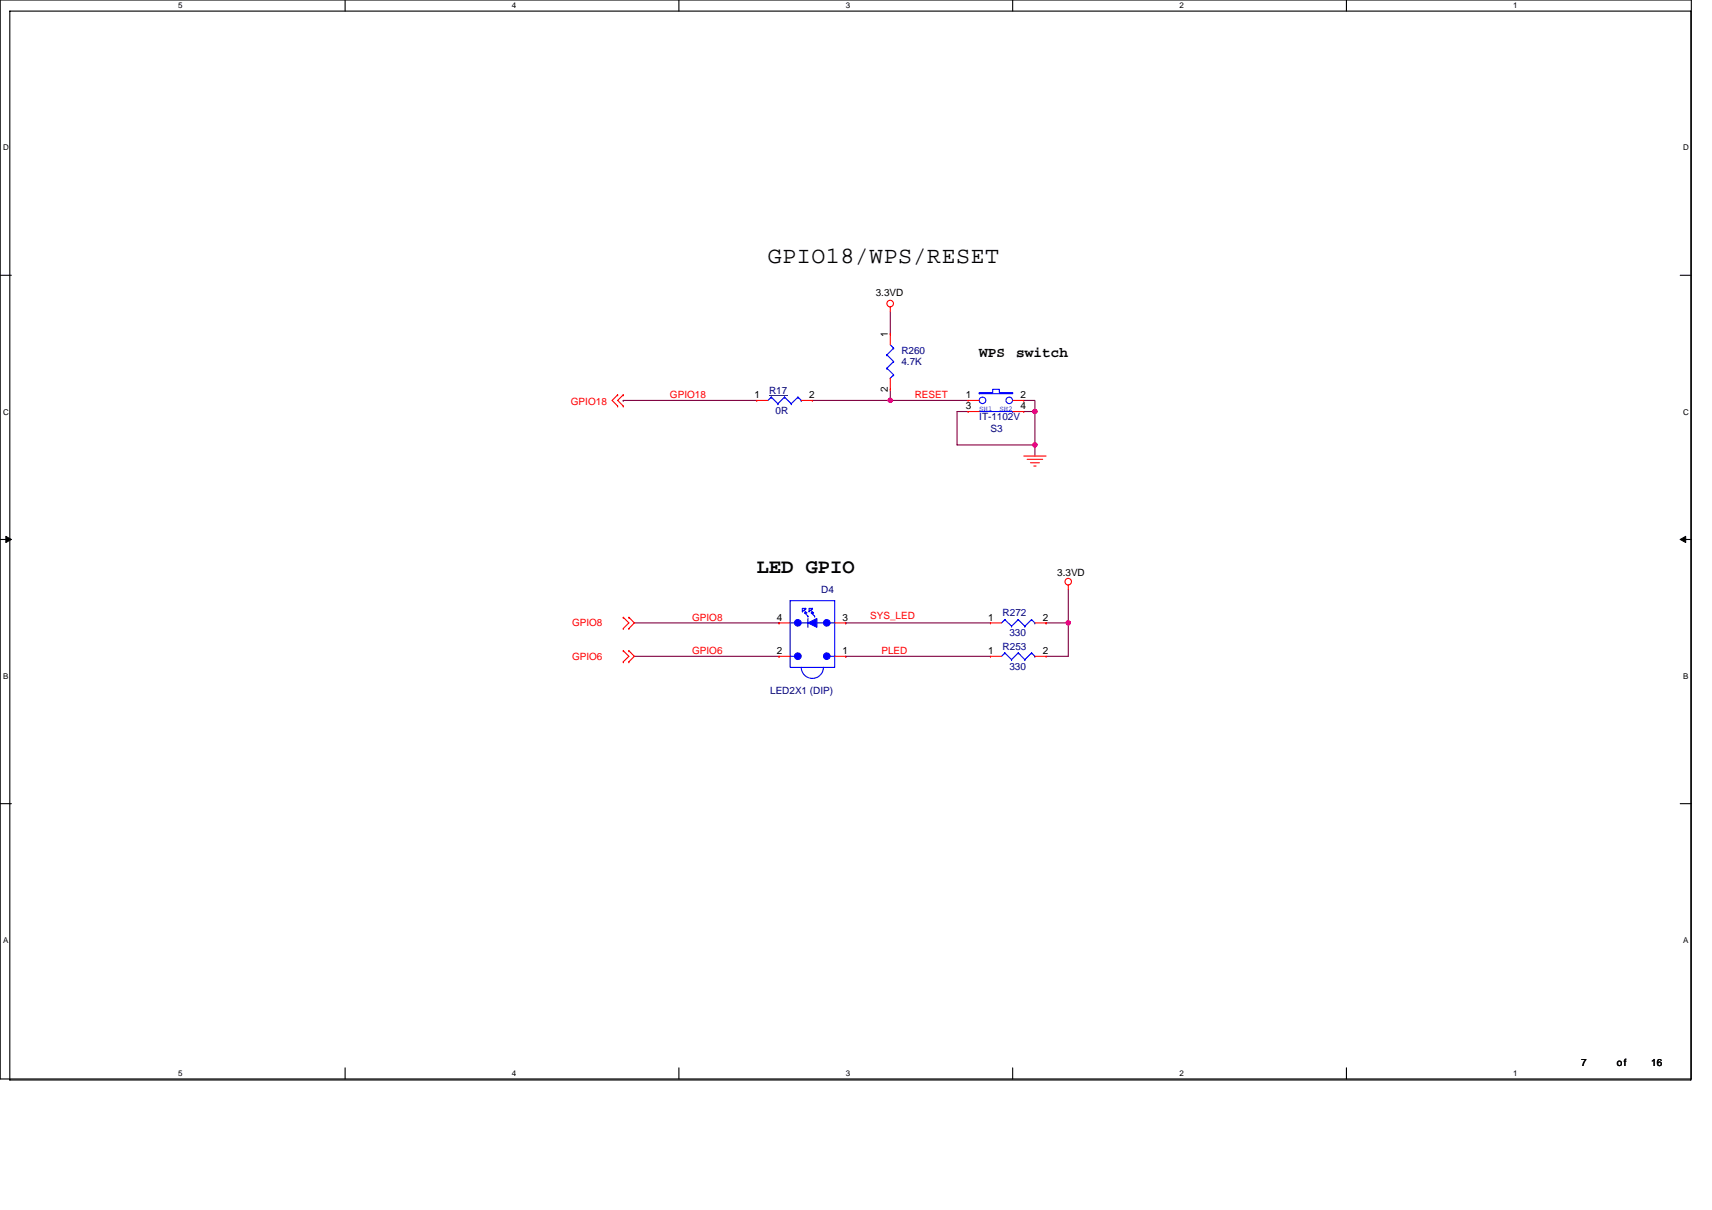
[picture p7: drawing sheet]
<svg xmlns="http://www.w3.org/2000/svg" width="297mm" height="210mm" viewBox="0 0 297 210" stroke-linecap="round" stroke-linejoin="round" font-family="sans-serif">
<path d="M0 0h293.5v187.2h-293.5zM1.7 1.9h291.7v185.5h-291.7z" fill="none" stroke="#000" stroke-width=".19"/>
<g fill="#fff">
<path d="M30.9 .2h.8v1.6h-.8z"/>
<path d="M30.9 185.5h.8v1.6h-.8z"/>
</g>
<path d="M59.9 0v1.9M59.9 185.3v1.9" fill="none" stroke="#000" stroke-width=".19"/>
<g fill="#fff">
<path d="M88.8 .2h.8v1.6h-.8z"/>
<path d="M88.8 185.5h.8v1.6h-.8z"/>
</g>
<path d="M117.8 0v1.9M117.8 185.3v1.9" fill="none" stroke="#000" stroke-width=".19"/>
<g fill="#fff">
<path d="M146.7 .2h.8v1.6h-.8z"/>
<path d="M146.7 185.5h.8v1.6h-.8z"/>
</g>
<path d="M175.7 0v1.9M175.7 185.3v1.9" fill="none" stroke="#000" stroke-width=".19"/>
<g fill="#fff">
<path d="M204.7 .2h.7v1.6h-.7z"/>
<path d="M204.7 185.5h.7v1.6h-.7z"/>
</g>
<path d="M233.6 0v1.9M233.6 185.3v1.9" fill="none" stroke="#000" stroke-width=".19"/>
<g fill="#fff">
<path d="M262.6 .2h.7v1.6h-.7z"/>
<path d="M262.6 185.5h.7v1.6h-.7z"/>
<path d="M.5 24.8h1v1.6h-1z"/>
<path d="M292 24.8h1v1.6h-1z"/>
<path d="M.5 70.7h1v1.5h-1z"/>
<path d="M292 70.7h1v1.5h-1z"/>
</g>
<path d="M0 47.8h2M291.5 47.8h2" fill="none" stroke="#000" stroke-width=".19"/>
<g fill="#fff">
<path d="M.5 116.5h.9v1.6h-.9z"/>
<path d="M292 116.5h.9v1.6h-.9z"/>
</g>
<path d="M0 93.6h2M291.5 93.6h2" fill="none" stroke="#000" stroke-width=".19"/>
<path d="M1 93.1l1 .5-1 .5zM291.5 93.6l1-.5v1z" fill="#000" stroke="#000" stroke-width=".17"/>
<g fill="#fff">
<path d="M.5 162.4h.9v1.5h-.9z"/>
<path d="M292 162.4h.9v1.5h-.9z"/>
</g>
<path d="M0 139.5h2M291.5 139.5h2" fill="none" stroke="#000" stroke-width=".19"/>
<g fill="none" stroke="#800040" stroke-width=".19">
<path d="M154.5 54v3.9M108.1 69.5h.1M108.1 69.5h23.2M140.9 69.5h27.1M154.5 69.5h.1M154.5 67.6v1.9M168 71.4h-2v5.8h13.6M177.6 69.5h2v1.9M177.6 71.4h2M179.6 77.2v1.9M179.6 71.4h.1M179.6 71.4v5.8"/>
<path d="M110.1 113.9h25.1M110.1 108.1h25.1M135.2 108.1h.1M135.2 113.9h.1M146.7 113.9h.1M146.7 108.1h.1M146.7 113.9h25.1M146.7 108.1h25.1M181.5 108.1h.1M181.5 108.1h3.9M185.4 108.1v5.8h-3.9M185.4 102.3v5.8"/>
</g>
<g fill="#f0f" stroke="#f0f" stroke-width=".19">
<circle cx="179.6" cy="77.2" r=".38"/>
<circle cx="179.6" cy="71.4" r=".38"/>
<circle cx="185.3" cy="108.1" r=".38"/>
<circle cx="154.5" cy="69.5" r=".38"/>
</g>
<g fill="none" stroke="#f00" stroke-width=".19">
<path d="M154.5 53.3v.7M154.5 57.9h.1M154.5 57.9v1.9M107.2 68.5h.1M107.2 70.5h.1M107.2 68.5l-1 1 1 1M108.1 68.5h.1M108.1 70.5h.1M108.1 68.5l-.9 1 .9 1M131.3 69.5h.1M131.3 69.5h1.9M139 69.5h1.9"/>
<path d="M140.9 69.5h.1M154.5 67.6h.1M154.5 65.6v2M168 69.5h.1M168 71.4h.1M168 69.5h1.9M168 71.4h1.9M175.7 69.5h1.9M175.7 71.4h1.9M177.6 79.1h3.9M177.6 69.5h.1M177.6 71.4h.1"/>
<path d="M178.2 79.7h2.7M178.8 80.3h1.5M179.4 80.9h.4M108.1 114.9h.1M108.1 112.9h.1M108.1 109.1h.1M108.1 107.1h.1M108.1 112.9l1 1-1 1M108.1 107.1l1 1-1 1M109.1 112.9h.1M109.1 114.9h.1M109.1 107.1h.1"/>
<path d="M109.1 109.1h.1M109.1 112.9l1 1-1 1M109.1 107.1l1 1-1 1M135.2 108.1h.1M135.2 113.9h.1M135.2 108.1h1.9M135.2 113.9h1.9M144.8 108.1h1.9M144.8 113.9h1.9M146.7 108.1h.1M146.7 113.9h.1M171.8 108.1h.1"/>
<path d="M171.8 113.9h.1M171.8 108.1h2M171.8 113.9h2M179.6 108.1h1.9M179.6 113.9h1.9M181.5 108.1h.1M181.5 113.9h.1M185.4 101.5v.8"/>
<circle cx="154.5" cy="52.7" r=".57"/>
<circle cx="185.3" cy="100.9" r=".57"/>
</g>
<g fill="none" stroke="#00f" stroke-width=".19">
<path d="M154.5 59.8l.5 .6M133.8 68.9h.1M133.8 68.9l-.6 .6M133.8 68.9l1.2 1.2M135 70.1h.1M136.1 68.9h.1M136.1 68.9l-1.1 1.2M136.1 68.9l1.2 1.2M137.3 70.1h.1M138.4 68.9h.1M138.4 68.9l-1.1 1.2M138.4 68.9l.6 .6"/>
<path d="M139 69.5h.1M153.9 61.6h.1M153.9 63.9h.1M153.9 61.6l1.1 1.1M153.9 63.9l1.1 1.1M154.5 65.6h.1M155 60.4h.1M155 62.7h.1M155 65h.1M155 60.4l-1.1 1.2M155 62.7l-1.1 1.2M155 65l-.5 .6"/>
<path d="M169.9 68.1h2.3v-.5h1.2v.5h2.3v.2h-5.8zM169.9 71.4h5.8M175.7 71.4h.1M137.1 104.2h7.7v11.6h-7.7zM137.1 108.1h.8M137.1 113.9h.8M139 108.1h1.2M139 115.8a1.93 1.93 0 0 0 1.9 1.9 1.93 1.93 0 0 0 2-1.9M139.2 105.6h.6l-.6 .6zM139.6 106l.4 .4h-.4l.6 .5M139.8 105.6h.1M140.2 107.3v1.6"/>
<path d="M140.2 106.9h.1M140.4 105.6h.5l-.5 .6zM140.8 106l.4 .4h-.4l.5 .5M140.9 105.6h.1M141.3 106.9h.1M141.7 108.1h1.2M144 113.9h.8M144 108.1h.8M174.3 107.5h.1M174.3 113.3h.1M174.3 107.5l-.5 .6M174.3 107.5l1.2 1.2"/>
<path d="M174.3 113.3l-.5 .6M174.3 113.3l1.2 1.2M175.5 108.7h.1M175.5 114.5h.1M176.7 107.5h.1M176.7 113.3h.1M176.7 107.5l-1.2 1.2M176.7 107.5l1.1 1.2M176.7 113.3l-1.2 1.2M176.7 113.3l1.1 1.2M177.8 108.7h.1M177.8 114.5h.1"/>
<path d="M179 107.5h.1M179 113.3h.1M179 107.5l-1.2 1.2M179 107.5l.6 .6M179 113.3l-1.2 1.2M179 113.3l.6 .6M179.6 108.1h.1M179.6 113.9h.1"/>
<circle cx="170.5" cy="69.5" r=".57"/>
<circle cx="175.1" cy="69.5" r=".57"/>
</g>
<path d="M133.4 68.6h3.2" fill="none" stroke="#000080" stroke-width=".17"/>
<g fill="#00f" stroke="#00f" stroke-width=".19">
<path d="M140.2 108.1l1.5-.8v1.6z" fill-rule="evenodd"/>
<circle cx="143.4" cy="108.1" r=".57"/>
<circle cx="143.4" cy="113.9" r=".57"/>
<circle cx="138.4" cy="113.9" r=".57"/>
<circle cx="138.4" cy="108.1" r=".57"/>
</g>
<text font-size="4" x="133.2" y="45.7">GPIO18/WPS/RESET</text>
<text font-size="3.5" x="131.3" y="99.5">LED GPIO</text>
<g font-size="2.5">
<text x="169.9" y="61.9">WPS</text>
<text x="176.3" y="61.9">switch</text>
</g>
<g font-size="1.7">
<text x="152" y="51.4">3.3VD</text>
<text x="154.1" y="58.5" transform="rotate(-90 154.1 58.5)">1</text>
<text x="130.9" y="69.1">1</text>
<text x="140.4" y="69.1">2</text>
<text x="154.1" y="67.9" transform="rotate(-90 154.1 67.9)">2</text>
<text x="167.6" y="69.1">1</text>
<text x="167.6" y="71">3</text>
<text x="177.1" y="69.1">2</text>
<text x="177.1" y="71">4</text>
<text x="183.4" y="100">3.3VD</text>
<text x="134.8" y="107.7">4</text>
<text x="146.2" y="107.7">3</text>
<text x="171.4" y="107.7">1</text>
<text x="180.9" y="107.7">2</text>
<text x="134.8" y="113.5">2</text>
<text x="146.2" y="113.5">1</text>
<text x="171.4" y="113.5">1</text>
<text x="180.9" y="113.5">2</text>
<text x="274.3" y="184.9">7</text>
<text x="280.5" y="184.9">of</text>
<text x="286.5" y="184.9">16</text>
</g>
<g font-size="1.7" fill="#000080">
<text x="156.4" y="61.4">R260</text>
<text x="156.4" y="63.3">4.7K</text>
<text x="133.4" y="68.3">R17</text>
<text x="134.6" y="71.8">0R</text>
<text x="169.9" y="73">IT-1102V</text>
<text x="171.8" y="74.9">S3</text>
<text x="142.5" y="102.9">D4</text>
<text x="174" y="106.9">R272</text>
<text x="174" y="112.7">R253</text>
<text x="175.1" y="110.4">330</text>
<text x="175.1" y="116.2">330</text>
<text x="133.6" y="120.5">LED2X1 (DIP)</text>
</g>
<g font-size="1.7" fill="#f00">
<text x="99.1" y="70.3">GPIO18</text>
<text x="116.2" y="69.1">GPIO18</text>
<text x="158.7" y="69.1">RESET</text>
<text x="120.1" y="107.7">GPIO8</text>
<text x="151" y="107.5">SYS_LED</text>
<text x="99.2" y="108.7">GPIO8</text>
<text x="120.1" y="113.5">GPIO6</text>
<text x="152.9" y="113.5">PLED</text>
<text x="99.2" y="114.5">GPIO6</text>
</g>
<g font-size="1.4">
<text x="30.9" y="1.5">5</text>
<text x="88.8" y="1.5">4</text>
<text x="146.7" y="1.5">3</text>
<text x="204.7" y="1.5">2</text>
<text x="262.6" y="1.5">1</text>
<text x=".5" y="26.1">D</text>
<text x="292" y="26.1">D</text>
<text x=".5" y="71.9">C</text>
<text x="292" y="71.9">C</text>
<text x=".5" y="117.8">B</text>
<text x="292" y="117.8">B</text>
<text x=".5" y="163.6">A</text>
<text x="292" y="163.6">A</text>
<text x="30.9" y="186.8">5</text>
<text x="88.8" y="186.8">4</text>
<text x="146.7" y="186.8">3</text>
<text x="204.7" y="186.8">2</text>
<text x="262.6" y="186.8">1</text>
</g>
<g font-size="1.3" fill="#00f">
<text x="169.9" y="71.3">SH1</text>
<text x="173.4" y="71.3">SH2</text>
</g>
</svg>
